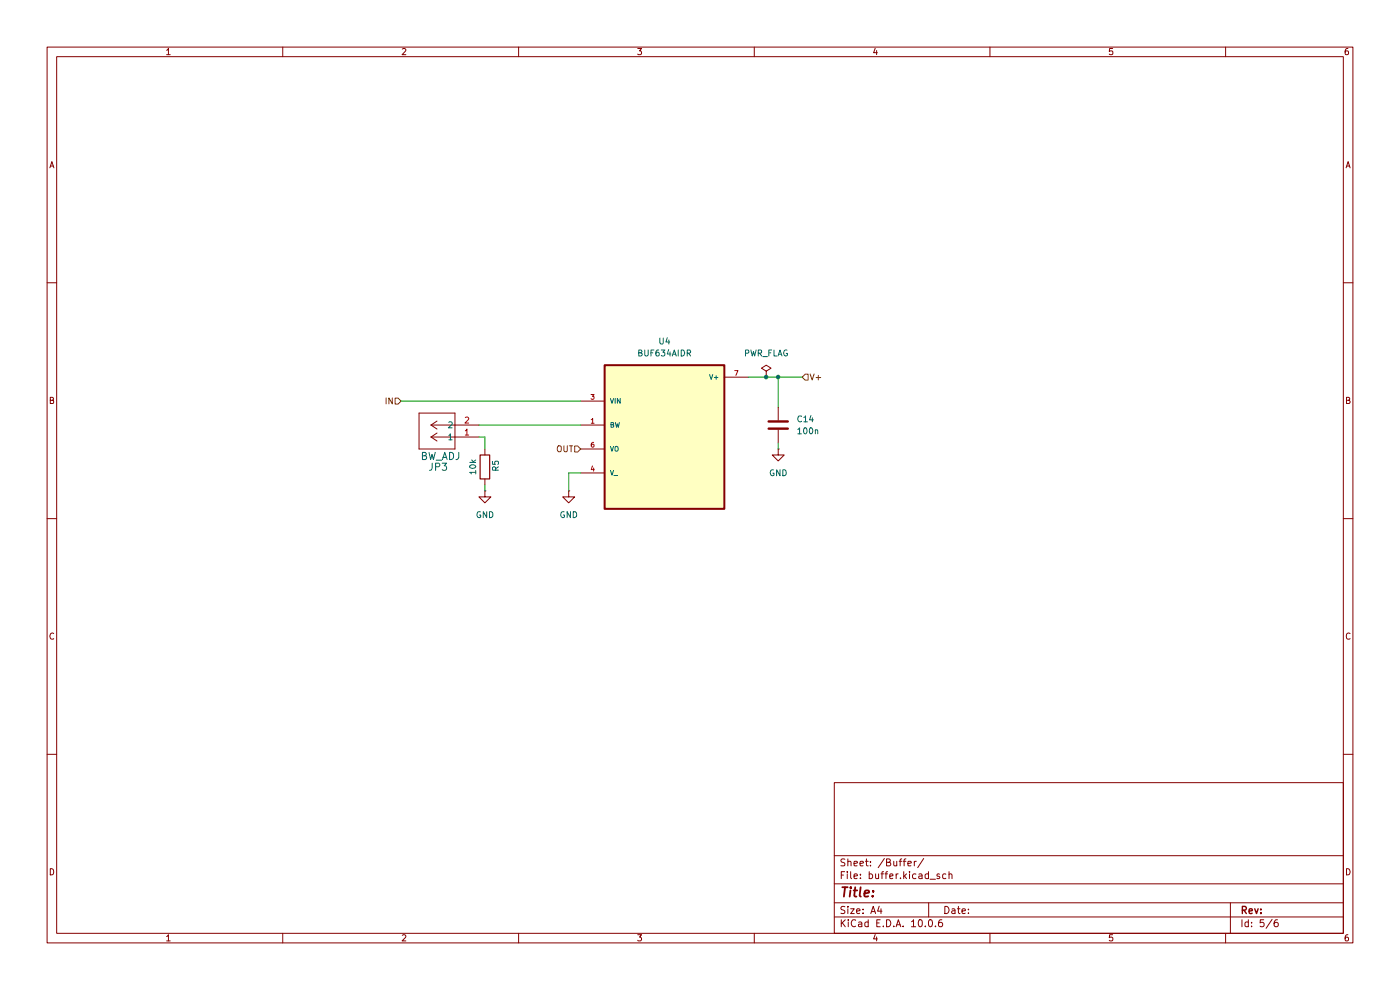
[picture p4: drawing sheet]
(kicad_sch
 (version 20260306)
 (generator "eeschema")
 (generator_version "10.0")
 (paper "A4")
 (lib_symbols
  (symbol "Device:C"
   (pin_numbers (hide yes))
   (pin_names
    (offset 0.254)) (exclude_from_sim no) (in_bom yes) (on_board yes)
   (in_pos_files yes)
   (duplicate_pin_numbers_are_jumpers no)
   (property "Reference" "C" (at 0.635 2.54 0) (show_name no) (do_not_autoplace no) (effects (font (size 1.27 1.27)) (justify left)))
   (property "Value" "C" (at 0.635 -2.54 0) (show_name no) (do_not_autoplace no) (effects (font (size 1.27 1.27)) (justify left)))
   (property "Footprint" "" (at 0.9652 -3.81 0) (show_name no) (do_not_autoplace no) (hide yes) (effects (font (size 1.27 1.27))))
   (property "Datasheet" "" (at 0 0 0) (show_name no) (do_not_autoplace no) (hide yes) (effects (font (size 1.27 1.27))))
   (property "Description" "Unpolarized capacitor" (at 0 0 0) (show_name no) (do_not_autoplace no) (hide yes) (effects (font (size 1.27 1.27))))
   (symbol "C_0_1"
    (polyline (pts (xy -2.032 0.762) (xy 2.032 0.762)) (stroke (width 0.508) (type default)) (fill (type none)))
    (polyline (pts (xy -2.032 -0.762) (xy 2.032 -0.762)) (stroke (width 0.508) (type default)) (fill (type none))))
   (symbol "C_1_1"
    (pin passive line (at 0 3.81 270) (length 2.794) (name "" (effects (font (size 1.27 1.27)))) (number "1" (effects (font (size 1.27 1.27)))))
    (pin passive line (at 0 -3.81 90) (length 2.794) (name "" (effects (font (size 1.27 1.27)))) (number "2" (effects (font (size 1.27 1.27))))))
   (embedded_fonts no))
  (symbol "Device:R"
   (pin_numbers (hide yes))
   (pin_names
    (offset 0)) (exclude_from_sim no) (in_bom yes) (on_board yes)
   (in_pos_files yes)
   (duplicate_pin_numbers_are_jumpers no)
   (property "Reference" "R" (at 2.032 0 90) (show_name no) (do_not_autoplace no) (effects (font (size 1.27 1.27))))
   (property "Value" "R" (at 0 0 90) (show_name no) (do_not_autoplace no) (effects (font (size 1.27 1.27))))
   (property "Footprint" "" (at -1.778 0 90) (show_name no) (do_not_autoplace no) (hide yes) (effects (font (size 1.27 1.27))))
   (property "Datasheet" "" (at 0 0 0) (show_name no) (do_not_autoplace no) (hide yes) (effects (font (size 1.27 1.27))))
   (property "Description" "Resistor" (at 0 0 0) (show_name no) (do_not_autoplace no) (hide yes) (effects (font (size 1.27 1.27))))
   (symbol "R_0_1"
    (rectangle (start -1.016 -2.54) (end 1.016 2.54) (stroke (width 0.254) (type default)) (fill (type none))))
   (symbol "R_1_1"
    (pin passive line (at 0 3.81 270) (length 1.27) (name "" (effects (font (size 1.27 1.27)))) (number "1" (effects (font (size 1.27 1.27)))))
    (pin passive line (at 0 -3.81 90) (length 1.27) (name "" (effects (font (size 1.27 1.27)))) (number "2" (effects (font (size 1.27 1.27))))))
   (embedded_fonts no))
  (symbol "PEC02SAAN:PEC02SAAN"
   (body_styles demorgan)
   (pin_names
    (offset 0.254)) (exclude_from_sim no) (in_bom yes) (on_board yes)
   (in_pos_files yes)
   (duplicate_pin_numbers_are_jumpers no)
   (property "Reference" "J" (at 8.89 6.35 0) (show_name no) (do_not_autoplace no) (effects (font (size 1.524 1.524))))
   (property "Value" "PEC02SAAN" (at 0 0 0) (show_name no) (do_not_autoplace no) (effects (font (size 1.524 1.524))))
   (property "Footprint" "CONN_PxC02S_SUL" (at 0 0 0) (show_name no) (do_not_autoplace no) (hide yes) (effects (font (size 1.27 1.27)
    (italic yes))))
   (property "Datasheet" "PEC02SAAN" (at 0 0 0) (show_name no) (do_not_autoplace no) (hide yes) (effects (font (size 1.27 1.27)
    (italic yes))))
   (property "Description" "" (at 0 0 0) (show_name no) (do_not_autoplace no) (hide yes) (effects (font (size 1.27 1.27))))
   (property "ki_locked" "" (at 0 0 0) (show_name no) (do_not_autoplace no) (effects (font (size 1.27 1.27))))
   (symbol "PEC02SAAN_1_1"
    (polyline (pts (xy 5.08 2.54) (xy 5.08 -5.08)) (stroke (width 0.127) (type default)) (fill (type none)))
    (polyline (pts (xy 5.08 -5.08) (xy 12.7 -5.08)) (stroke (width 0.127) (type default)) (fill (type none)))
    (polyline (pts (xy 10.16 0) (xy 5.08 0)) (stroke (width 0.127) (type default)) (fill (type none)))
    (polyline (pts (xy 10.16 0) (xy 8.89 0.8467)) (stroke (width 0.127) (type default)) (fill (type none)))
    (polyline (pts (xy 10.16 0) (xy 8.89 -0.8467)) (stroke (width 0.127) (type default)) (fill (type none)))
    (polyline (pts (xy 10.16 -2.54) (xy 5.08 -2.54)) (stroke (width 0.127) (type default)) (fill (type none)))
    (polyline (pts (xy 10.16 -2.54) (xy 8.89 -1.6933)) (stroke (width 0.127) (type default)) (fill (type none)))
    (polyline (pts (xy 10.16 -2.54) (xy 8.89 -3.3867)) (stroke (width 0.127) (type default)) (fill (type none)))
    (polyline (pts (xy 12.7 2.54) (xy 5.08 2.54)) (stroke (width 0.127) (type default)) (fill (type none)))
    (polyline (pts (xy 12.7 -5.08) (xy 12.7 2.54)) (stroke (width 0.127) (type default)) (fill (type none)))
    (pin unspecified line (at 0 0 0) (length 5.08) (name "1" (effects (font (size 1.27 1.27)))) (number "1" (effects (font (size 1.27 1.27)))))
    (pin unspecified line (at 0 -2.54 0) (length 5.08) (name "2" (effects (font (size 1.27 1.27)))) (number "2" (effects (font (size 1.27 1.27))))))
   (symbol "PEC02SAAN_1_2"
    (polyline (pts (xy 5.08 2.54) (xy 5.08 -5.08)) (stroke (width 0.127) (type default)) (fill (type none)))
    (polyline (pts (xy 5.08 -5.08) (xy 12.7 -5.08)) (stroke (width 0.127) (type default)) (fill (type none)))
    (polyline (pts (xy 7.62 0) (xy 5.08 0)) (stroke (width 0.127) (type default)) (fill (type none)))
    (polyline (pts (xy 7.62 0) (xy 8.89 0.8467)) (stroke (width 0.127) (type default)) (fill (type none)))
    (polyline (pts (xy 7.62 0) (xy 8.89 -0.8467)) (stroke (width 0.127) (type default)) (fill (type none)))
    (polyline (pts (xy 7.62 -2.54) (xy 5.08 -2.54)) (stroke (width 0.127) (type default)) (fill (type none)))
    (polyline (pts (xy 7.62 -2.54) (xy 8.89 -1.6933)) (stroke (width 0.127) (type default)) (fill (type none)))
    (polyline (pts (xy 7.62 -2.54) (xy 8.89 -3.3867)) (stroke (width 0.127) (type default)) (fill (type none)))
    (polyline (pts (xy 12.7 2.54) (xy 5.08 2.54)) (stroke (width 0.127) (type default)) (fill (type none)))
    (polyline (pts (xy 12.7 -5.08) (xy 12.7 2.54)) (stroke (width 0.127) (type default)) (fill (type none)))
    (pin unspecified line (at 0 0 0) (length 5.08) (name "1" (effects (font (size 1.27 1.27)))) (number "1" (effects (font (size 1.27 1.27)))))
    (pin unspecified line (at 0 -2.54 0) (length 5.08) (name "2" (effects (font (size 1.27 1.27)))) (number "2" (effects (font (size 1.27 1.27))))))
   (embedded_fonts no))
  (symbol "TPS7A7001_Evaluation_Board_symbol_lib:BUF634AIDR"
   (pin_names
    (offset 1.016)) (exclude_from_sim no) (in_bom yes) (on_board yes)
   (in_pos_files yes)
   (duplicate_pin_numbers_are_jumpers no)
   (property "Reference" "U" (at -12.7 16.24 0) (show_name no) (do_not_autoplace no) (effects (font (size 1.27 1.27)) (justify left bottom)))
   (property "Value" "BUF634AIDR" (at -12.7 -19.24 0) (show_name no) (do_not_autoplace no) (effects (font (size 1.27 1.27)) (justify left bottom)))
   (property "Footprint" "BUF634AIDR:SOIC127P599X175-8N" (at 0 0 0) (show_name no) (do_not_autoplace no) (hide yes) (effects (font (size 1.27 1.27)) (justify bottom)))
   (property "Datasheet" "" (at 0 0 0) (show_name no) (do_not_autoplace no) (hide yes) (effects (font (size 1.27 1.27))))
   (property "Description" "" (at 0 0 0) (show_name no) (do_not_autoplace no) (hide yes) (effects (font (size 1.27 1.27))))
   (symbol "BUF634AIDR_0_0"
    (rectangle (start -12.7 -15.24) (end 12.7 15.24) (stroke (width 0.41) (type default)) (fill (type background)))
    (pin bidirectional line (at -17.78 2.54 0) (length 5.08) (name "BW" (effects (font (size 1.016 1.016)))) (number "1" (effects (font (size 1.016 1.016)))))
    (pin input line (at -17.78 7.62 0) (length 5.08) (name "VIN" (effects (font (size 1.016 1.016)))) (number "3" (effects (font (size 1.016 1.016)))))
    (pin bidirectional line (at -17.78 -7.62 0) (length 5.08) (name "V_" (effects (font (size 1.016 1.016)))) (number "4" (effects (font (size 1.016 1.016)))))
    (pin bidirectional line (at -17.78 -2.54 0) (length 5.08) (name "VO" (effects (font (size 1.016 1.016)))) (number "6" (effects (font (size 1.016 1.016)))))
    (pin power_in line (at 17.78 12.7 180) (length 5.08) (name "V+" (effects (font (size 1.016 1.016)))) (number "7" (effects (font (size 1.016 1.016))))))
   (embedded_fonts no))
  (symbol "power:GND"
   (power global)
   (pin_numbers (hide yes))
   (pin_names
    (offset 0) (hide yes)) (exclude_from_sim no) (in_bom yes) (on_board yes)
   (in_pos_files yes)
   (duplicate_pin_numbers_are_jumpers no)
   (property "Reference" "#PWR" (at 0 -6.35 0) (show_name no) (do_not_autoplace no) (hide yes) (effects (font (size 1.27 1.27))))
   (property "Value" "GND" (at 0 -3.81 0) (show_name no) (do_not_autoplace no) (effects (font (size 1.27 1.27))))
   (property "Footprint" "" (at 0 0 0) (show_name no) (do_not_autoplace no) (hide yes) (effects (font (size 1.27 1.27))))
   (property "Datasheet" "" (at 0 0 0) (show_name no) (do_not_autoplace no) (hide yes) (effects (font (size 1.27 1.27))))
   (property "Description" "Power symbol creates a global label with name \"GND\" , ground" (at 0 0 0) (show_name no) (do_not_autoplace no) (hide yes) (effects (font (size 1.27 1.27))))
   (symbol "GND_0_1"
    (polyline (pts (xy 0 0) (xy 0 -1.27) (xy 1.27 -1.27) (xy 0 -2.54) (xy -1.27 -1.27) (xy 0 -1.27)) (stroke (width 0) (type default)) (fill (type none))))
   (symbol "GND_1_1"
    (pin power_in line (at 0 0 270) (length 0) (name "" (effects (font (size 1.27 1.27)))) (number "1" (effects (font (size 1.27 1.27))))))
   (embedded_fonts no))
  (symbol "power:PWR_FLAG"
   (power global)
   (pin_numbers (hide yes))
   (pin_names
    (offset 0) (hide yes)) (exclude_from_sim no) (in_bom yes) (on_board yes)
   (in_pos_files yes)
   (duplicate_pin_numbers_are_jumpers no)
   (property "Reference" "#FLG" (at 0 1.905 0) (show_name no) (do_not_autoplace no) (hide yes) (effects (font (size 1.27 1.27))))
   (property "Value" "PWR_FLAG" (at 0 3.81 0) (show_name no) (do_not_autoplace no) (effects (font (size 1.27 1.27))))
   (property "Footprint" "" (at 0 0 0) (show_name no) (do_not_autoplace no) (hide yes) (effects (font (size 1.27 1.27))))
   (property "Datasheet" "" (at 0 0 0) (show_name no) (do_not_autoplace no) (hide yes) (effects (font (size 1.27 1.27))))
   (property "Description" "Special symbol for telling ERC where power comes from" (at 0 0 0) (show_name no) (do_not_autoplace no) (hide yes) (effects (font (size 1.27 1.27))))
   (symbol "PWR_FLAG_0_0"
    (pin power_out line (at 0 0 90) (length 0) (name "" (effects (font (size 1.27 1.27)))) (number "1" (effects (font (size 1.27 1.27))))))
   (symbol "PWR_FLAG_0_1"
    (polyline (pts (xy 0 0) (xy 0 1.27) (xy -1.016 1.905) (xy 0 2.54) (xy 1.016 1.905) (xy 0 1.27)) (stroke (width 0) (type default)) (fill (type none))))
   (embedded_fonts no)))
 (junction
  (at 165.1 80.01)
  (diameter 0)
  (color 0 0 0 0))
 (junction
  (at 162.56 80.01)
  (diameter 0)
  (color 0 0 0 0))
 (wire
  (pts (xy 120.65 100.33) (xy 120.65 104.14))
  (stroke (width 0) (type default)))
 (wire
  (pts (xy 102.87 102.87) (xy 102.87 104.14))
  (stroke (width 0) (type default)))
 (wire
  (pts (xy 85.09 85.09) (xy 123.19 85.09))
  (stroke (width 0) (type default)))
 (wire
  (pts (xy 165.1 80.01) (xy 165.1 86.36))
  (stroke (width 0) (type default)))
 (wire
  (pts (xy 102.87 95.25) (xy 102.87 92.71))
  (stroke (width 0) (type default)))
 (wire
  (pts (xy 158.75 80.01) (xy 162.56 80.01))
  (stroke (width 0) (type default)))
 (wire
  (pts (xy 165.1 93.98) (xy 165.1 95.25))
  (stroke (width 0) (type default)))
 (wire
  (pts (xy 165.1 80.01) (xy 170.18 80.01))
  (stroke (width 0) (type default)))
 (wire
  (pts (xy 102.87 92.71) (xy 101.6 92.71))
  (stroke (width 0) (type default)))
 (wire
  (pts (xy 162.56 80.01) (xy 165.1 80.01))
  (stroke (width 0) (type default)))
 (wire
  (pts (xy 123.19 100.33) (xy 120.65 100.33))
  (stroke (width 0) (type default)))
 (wire
  (pts (xy 101.6 90.17) (xy 123.19 90.17))
  (stroke (width 0) (type default)))
 (hierarchical_label "OUT"
  (shape input)
  (at 123.19 95.25 180)
  (effects (font (size 1.27 1.27)) (justify right)))
 (hierarchical_label "IN"
  (shape input)
  (at 85.09 85.09 180)
  (effects (font (size 1.27 1.27)) (justify right)))
 (hierarchical_label "V+"
  (shape input)
  (at 170.18 80.01 0)
  (effects (font (size 1.27 1.27)) (justify left)))
 (symbol
  (lib_id "PEC02SAAN:PEC02SAAN")
  (at 101.6 92.71 180)
  (unit 1)
  (body_style 1)
  (exclude_from_sim no)
  (in_bom yes)
  (on_board yes)
  (in_pos_files yes)
  (dnp no)
  (property "Reference" "JP3" (at 92.964 99.06 0) (show_name no) (do_not_autoplace no) (effects (font (size 1.524 1.524))))
  (property "Value" "BW_ADJ" (at 93.472 96.774 0) (show_name no) (do_not_autoplace no) (effects (font (size 1.524 1.524))))
  (property "Footprint" "Connector_PinHeader_2.54mm:PinHeader_1x02_P2.54mm_Vertical" (at 101.6 92.71 0) (hide yes) (show_name no) (do_not_autoplace no) (effects (font (size 1.27 1.27)
    (italic yes))))
  (property "Datasheet" "PEC02SAAN" (at 101.6 92.71 0) (hide yes) (show_name no) (do_not_autoplace no) (effects (font (size 1.27 1.27)
    (italic yes))))
  (property "Description" "CONN HEADER VERT 2POS 2.54MM" (at 101.6 92.71 0) (hide yes) (show_name no) (do_not_autoplace no) (effects (font (size 1.27 1.27))))
  (property "Manufacturer" "Sullins Connector Solutions" (at 101.6 92.71 0) (hide yes) (show_name no) (do_not_autoplace no) (effects (font (size 1.27 1.27))))
  (property "Manufacturer Part Number" "PEC02SAAN" (at 101.6 92.71 0) (hide yes) (show_name no) (do_not_autoplace no) (effects (font (size 1.27 1.27))))
  (property "Distributer Link 1" "https://www.digikey.com/en/products/detail/sullins-connector-solutions/PEC02SAAN/859155?s=N4IgTCBcDaIAoFEDCAGMBlAgpgciAugL5A" (at 101.6 92.71 0) (hide yes) (show_name no) (do_not_autoplace no) (effects (font (size 1.27 1.27))))
  (property "Distributer Link 2" "" (at 101.6 92.71 0) (hide yes) (show_name no) (do_not_autoplace no) (effects (font (size 1.27 1.27))))
  (property "KiLib_Generator" "connector/pin_header_socket" (at 101.6 92.71 0) (hide yes) (show_name no) (do_not_autoplace no) (effects (font (size 1.27 1.27))))
  (pin "1")
  (pin "2")
  (instances (project "LDO_Stable_JAFWAK" (path "" (reference "JP1") (unit 1)) (path "" (reference "JP3") (unit 1)))))
 (symbol
  (lib_id "power:GND")
  (at 165.1 95.25 0)
  (unit 1)
  (body_style 1)
  (exclude_from_sim no)
  (in_bom yes)
  (on_board yes)
  (in_pos_files yes)
  (dnp no)
  (fields_autoplaced yes)
  (property "Reference" "#PWR042" (at 165.1 101.6 0) (hide yes) (show_name no) (do_not_autoplace no) (effects (font (size 1.27 1.27))))
  (property "Value" "GND" (at 165.1 100.33 0) (show_name no) (do_not_autoplace no) (effects (font (size 1.27 1.27))))
  (property "Footprint" "" (at 165.1 95.25 0) (hide yes) (show_name no) (do_not_autoplace no) (effects (font (size 1.27 1.27))))
  (property "Datasheet" "" (at 165.1 95.25 0) (hide yes) (show_name no) (do_not_autoplace no) (effects (font (size 1.27 1.27))))
  (property "Description" "Power symbol creates a global label with name \"GND\" , ground" (at 165.1 95.25 0) (hide yes) (show_name no) (do_not_autoplace no) (effects (font (size 1.27 1.27))))
  (pin "1")
  (instances (project "LDO_Stable_JAFWAK" (path "" (reference "#PWR043") (unit 1)) (path "" (reference "#PWR042") (unit 1)))))
 (symbol
  (lib_id "power:GND")
  (at 102.87 104.14 0)
  (unit 1)
  (body_style 1)
  (exclude_from_sim no)
  (in_bom yes)
  (on_board yes)
  (in_pos_files yes)
  (dnp no)
  (fields_autoplaced yes)
  (property "Reference" "#PWR025" (at 102.87 110.49 0) (hide yes) (show_name no) (do_not_autoplace no) (effects (font (size 1.27 1.27))))
  (property "Value" "GND" (at 102.87 109.22 0) (show_name no) (do_not_autoplace no) (effects (font (size 1.27 1.27))))
  (property "Footprint" "" (at 102.87 104.14 0) (hide yes) (show_name no) (do_not_autoplace no) (effects (font (size 1.27 1.27))))
  (property "Datasheet" "" (at 102.87 104.14 0) (hide yes) (show_name no) (do_not_autoplace no) (effects (font (size 1.27 1.27))))
  (property "Description" "Power symbol creates a global label with name \"GND\" , ground" (at 102.87 104.14 0) (hide yes) (show_name no) (do_not_autoplace no) (effects (font (size 1.27 1.27))))
  (pin "1")
  (instances (project "LDO_Stable_JAFWAK" (path "" (reference "#PWR039") (unit 1)) (path "" (reference "#PWR025") (unit 1)))))
 (symbol
  (lib_id "TPS7A7001_Evaluation_Board_symbol_lib:BUF634AIDR")
  (at 140.97 92.71 0)
  (unit 1)
  (body_style 1)
  (exclude_from_sim no)
  (in_bom yes)
  (on_board yes)
  (in_pos_files yes)
  (dnp no)
  (fields_autoplaced yes)
  (property "Reference" "U4" (at 140.97 72.39 0) (show_name no) (do_not_autoplace no) (effects (font (size 1.27 1.27))))
  (property "Value" "BUF634AIDR" (at 140.97 74.93 0) (show_name no) (do_not_autoplace no) (effects (font (size 1.27 1.27))))
  (property "Footprint" "TPS7A7001_Evaluation_Board_footprint_lib:SOIC127P599X175-8N" (at 140.97 92.71 0) (hide yes) (show_name no) (do_not_autoplace no) (effects (font (size 1.27 1.27)) (justify bottom)))
  (property "Datasheet" "https://www.ti.com/lit/ds/symlink/buf634a.pdf?HQS=dis-dk-null-digikeymode-dsf-pf-null-wwe&ts=1788112877733&ref_url=https%253A%252F%252Fwww.ti.com%252Fgeneral%252Fdocs%252Fsuppproductinfo.tsp%253FdistId%253D10%2526gotoUrl%253Dhttps%253A%252F%252Fwww.ti.com%252Flit%252Fgpn%252Fbuf634a" (at 140.97 92.71 0) (hide yes) (show_name no) (do_not_autoplace no) (effects (font (size 1.27 1.27))))
  (property "Description" "IC OPAMP GP 1 CIRCUIT 8SOIC" (at 140.97 92.71 0) (hide yes) (show_name no) (do_not_autoplace no) (effects (font (size 1.27 1.27))))
  (property "Manufacturer" "Texas Instruments" (at 140.97 92.71 0) (hide yes) (show_name no) (do_not_autoplace no) (effects (font (size 1.27 1.27))))
  (property "Manufacturer Part Number" "BUF634AIDR" (at 140.97 92.71 0) (hide yes) (show_name no) (do_not_autoplace no) (effects (font (size 1.27 1.27))))
  (property "Distributer Link 1" "https://www.digikey.com/en/products/detail/texas-instruments/BUF634AIDR/10314202" (at 140.97 92.71 0) (hide yes) (show_name no) (do_not_autoplace no) (effects (font (size 1.27 1.27))))
  (property "Distributer Link 2" "https://www.mouser.com/en/ProductDetail/Texas-Instruments/BUF634AIDR?qs=2WXlatMagcEzfspjylVNIQ%3D%3D" (at 140.97 92.71 0) (hide yes) (show_name no) (do_not_autoplace no) (effects (font (size 1.27 1.27))))
  (pin "1")
  (pin "4")
  (pin "3")
  (pin "6")
  (pin "7")
  (instances (project "LDO_Stable_JAFWAK" (path "" (reference "U2") (unit 1)) (path "" (reference "U4") (unit 1)))))
 (symbol
  (lib_id "power:PWR_FLAG")
  (at 162.56 80.01 0)
  (unit 1)
  (body_style 1)
  (exclude_from_sim no)
  (in_bom yes)
  (on_board yes)
  (in_pos_files yes)
  (dnp no)
  (fields_autoplaced yes)
  (property "Reference" "#FLG08" (at 162.56 78.105 0) (hide yes) (show_name no) (do_not_autoplace no) (effects (font (size 1.27 1.27))))
  (property "Value" "PWR_FLAG" (at 162.56 74.93 0) (show_name no) (do_not_autoplace no) (effects (font (size 1.27 1.27))))
  (property "Footprint" "" (at 162.56 80.01 0) (hide yes) (show_name no) (do_not_autoplace no) (effects (font (size 1.27 1.27))))
  (property "Datasheet" "" (at 162.56 80.01 0) (hide yes) (show_name no) (do_not_autoplace no) (effects (font (size 1.27 1.27))))
  (property "Description" "Special symbol for telling ERC where power comes from" (at 162.56 80.01 0) (hide yes) (show_name no) (do_not_autoplace no) (effects (font (size 1.27 1.27))))
  (pin "1")
  (instances (project "LDO_Stable_JAFWAK" (path "" (reference "#FLG09") (unit 1)) (path "" (reference "#FLG08") (unit 1)))))
 (symbol
  (lib_id "Device:C")
  (at 165.1 90.17 180)
  (unit 1)
  (body_style 1)
  (exclude_from_sim no)
  (in_bom yes)
  (on_board yes)
  (in_pos_files yes)
  (dnp no)
  (fields_autoplaced yes)
  (property "Reference" "C14" (at 168.91 88.8999 0) (show_name no) (do_not_autoplace no) (effects (font (size 1.27 1.27)) (justify right)))
  (property "Value" "100n" (at 168.91 91.4399 0) (show_name no) (do_not_autoplace no) (effects (font (size 1.27 1.27)) (justify right)))
  (property "Footprint" "Capacitor_SMD:C_0805_2012Metric_Pad1.18x1.45mm_HandSolder" (at 164.1348 86.36 0) (hide yes) (show_name no) (do_not_autoplace no) (effects (font (size 1.27 1.27))))
  (property "Datasheet" "https://yageogroup.com/content/datasheet/asset/file/KEM_C1002_X7R_SMD" (at 165.1 90.17 0) (hide yes) (show_name no) (do_not_autoplace no) (effects (font (size 1.27 1.27))))
  (property "Description" "CAP CER 10UF 10V X7R 0805" (at 165.1 90.17 0) (hide yes) (show_name no) (do_not_autoplace no) (effects (font (size 1.27 1.27))))
  (property "Manufacturer" "KEMET" (at 165.1 90.17 0) (hide yes) (show_name no) (do_not_autoplace no) (effects (font (size 1.27 1.27))))
  (property "Manufacturer Part Number" "C0805C106K8RACTU" (at 165.1 90.17 0) (hide yes) (show_name no) (do_not_autoplace no) (effects (font (size 1.27 1.27))))
  (property "Distributer Link 1" "https://www.digikey.com/en/products/detail/kemet/C0805C106K8RACTU/3317617" (at 165.1 90.17 0) (hide yes) (show_name no) (do_not_autoplace no) (effects (font (size 1.27 1.27))))
  (property "Distributer Link 2" "https://www.mouser.com/en/ProductDetail/KEMET/C0805C106K8RACTU?qs=iP0bYSAMAFqUyr6Ql6ZwXw%3D%3D" (at 165.1 90.17 0) (hide yes) (show_name no) (do_not_autoplace no) (effects (font (size 1.27 1.27))))
  (property "KiLib_Generator" "SMD_2terminal_chip_molded" (at 165.1 90.17 0) (hide yes) (show_name no) (do_not_autoplace no) (effects (font (size 1.27 1.27))))
  (pin "1")
  (pin "2")
  (instances (project "LDO_Stable_JAFWAK" (path "" (reference "C8") (unit 1)) (path "" (reference "C14") (unit 1)))))
 (symbol
  (lib_id "Device:R")
  (at 102.87 99.06 180)
  (unit 1)
  (body_style 1)
  (exclude_from_sim no)
  (in_bom yes)
  (on_board yes)
  (in_pos_files yes)
  (dnp no)
  (property "Reference" "R5" (at 105.156 98.806 90) (show_name no) (do_not_autoplace no) (effects (font (size 1.27 1.27))))
  (property "Value" "10k" (at 100.33 99.06 90) (show_name no) (do_not_autoplace no) (effects (font (size 1.27 1.27))))
  (property "Footprint" "Resistor_SMD:R_0805_2012Metric_Pad1.20x1.40mm_HandSolder" (at 104.648 99.06 90) (hide yes) (show_name no) (do_not_autoplace no) (effects (font (size 1.27 1.27))))
  (property "Datasheet" "https://yageogroup.com/content/datasheet/asset/file/PYU-RC_GROUP_51_ROHS_L" (at 102.87 99.06 0) (hide yes) (show_name no) (do_not_autoplace no) (effects (font (size 1.27 1.27))))
  (property "Description" "RES 10K OHM 1% 1/8W 0805" (at 102.87 99.06 0) (hide yes) (show_name no) (do_not_autoplace no) (effects (font (size 1.27 1.27))))
  (property "Manufacturer" "YAGEO" (at 102.87 99.06 0) (hide yes) (show_name no) (do_not_autoplace no) (effects (font (size 1.27 1.27))))
  (property "Manufacturer Part Number" "RC0805FR-0710KL" (at 102.87 99.06 0) (hide yes) (show_name no) (do_not_autoplace no) (effects (font (size 1.27 1.27))))
  (property "Distributer Link 1" "https://www.digikey.com/en/products/detail/yageo/RC0805FR-0710KL/727535" (at 102.87 99.06 0) (hide yes) (show_name no) (do_not_autoplace no) (effects (font (size 1.27 1.27))))
  (property "Distrbuter Link 2" "https://www.mouser.com/en/ProductDetail/YAGEO/RC0805FR-0710KL?qs=7bY8808IzHq6vrU3BeiiYw%3D%3D" (at 102.87 99.06 0) (hide yes) (show_name no) (do_not_autoplace no) (effects (font (size 1.27 1.27))))
  (property "KiLib_Generator" "SMD_2terminal_chip_molded" (at 102.87 99.06 0) (hide yes) (show_name no) (do_not_autoplace no) (effects (font (size 1.27 1.27))))
  (pin "2")
  (pin "1")
  (instances (project "LDO_Stable_JAFWAK" (path "" (reference "R3") (unit 1)) (path "" (reference "R5") (unit 1)))))
 (symbol
  (lib_id "power:GND")
  (at 120.65 104.14 0)
  (unit 1)
  (body_style 1)
  (exclude_from_sim no)
  (in_bom yes)
  (on_board yes)
  (in_pos_files yes)
  (dnp no)
  (fields_autoplaced yes)
  (property "Reference" "#PWR026" (at 120.65 110.49 0) (hide yes) (show_name no) (do_not_autoplace no) (effects (font (size 1.27 1.27))))
  (property "Value" "GND" (at 120.65 109.22 0) (show_name no) (do_not_autoplace no) (effects (font (size 1.27 1.27))))
  (property "Footprint" "" (at 120.65 104.14 0) (hide yes) (show_name no) (do_not_autoplace no) (effects (font (size 1.27 1.27))))
  (property "Datasheet" "" (at 120.65 104.14 0) (hide yes) (show_name no) (do_not_autoplace no) (effects (font (size 1.27 1.27))))
  (property "Description" "Power symbol creates a global label with name \"GND\" , ground" (at 120.65 104.14 0) (hide yes) (show_name no) (do_not_autoplace no) (effects (font (size 1.27 1.27))))
  (pin "1")
  (instances (project "LDO_Stable_JAFWAK" (path "" (reference "#PWR040") (unit 1)) (path "" (reference "#PWR026") (unit 1))))))
